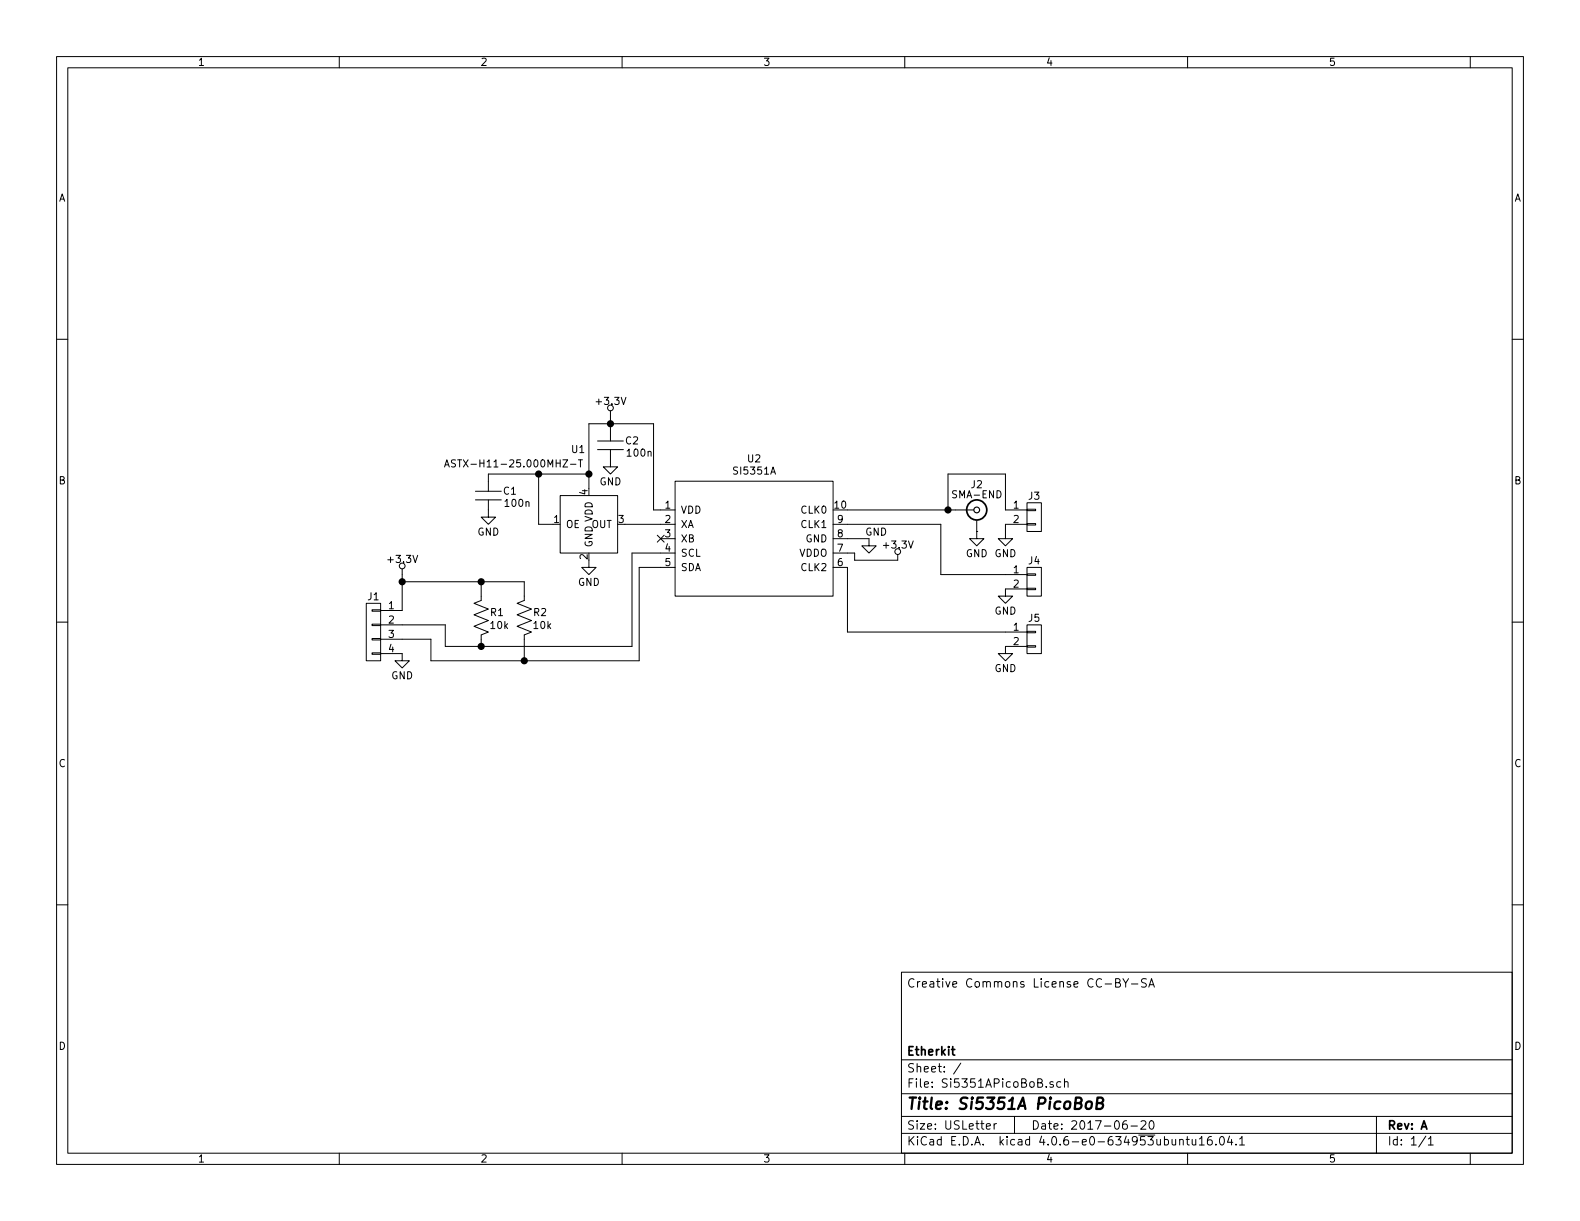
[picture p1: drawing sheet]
<svg xmlns="http://www.w3.org/2000/svg" width="279mm" height="216mm" viewBox="0 0 279 216" stroke-linecap="round" stroke-linejoin="round" font-family="sans-serif">
<g fill="none" stroke="#000" stroke-width=".18">
<path d="M10 10h259.4v195.9h-259.4zM12 12h255.4v191.9h-255.4zM60 10v2M110 10v2M160 10v2M210 10v2M260 10v2M10 60h2M267.4 60h2M105.7 78h4.5M105.7 79.5h4.5M107.9 79.5v3.1h1.3l-1.3 1.2-1.2-1.2h1.2"/>
<path d="M107.9 72.6v5.4M78.6 82.6l.4-1.3 .5 1.3M78.7 82.2h.6M80.5 81.4h-.6v.4l.5 .2 .1 .3-.2 .3-.5-.1M84.1 86.9h4.5M84.1 88.4h4.5M86.4 88.4v3h1.2l-1.2 1.3-1.3-1.3h1.3M95.2 83.8v8.9h2.6M99.1 87.6h10.1v10.2h-10.1zM100.9 82.1h1M102.3 81.3h.7M102.6 81.3v1.3"/>
<path d="M104.1 99.1v1.2h1.3l-1.3 1.3-1.2-1.3h1.2M104.1 86.4v-11.5h11.5v15.3h3.8M104.1 83.8h-17.7v3.1M110.5 92.7h8.9M116.2 94.6l1.2 1.3M116.8 95.3h2.6M117.4 94.6l-1.2 1.3M119.4 85.1h27.9v20.3h-27.9zM119.4 97.8h-7.6v16.5h-33.1v-3.8h-11.4M147.3 95.3h6.4v1.2h1.2l-1.2 1.3-1.3-1.3h1.3M147.3 97.8h3.8v1.3h7.6v-1.1M147.3 92.7h19.1v8.9h15.2"/>
<path d="M149.9 90.2h22.3M167.6 90.2v-6.4h10.2v6.4h3.8M172.7 94v1.3h1.3l-1.3 1.2-1.3-1.2h1.3M172.7 94h.1M172.7 92.1v1.9M181.6 92.6h1.5v.2h-1.5zM181.6 90h1.5v.3h-1.5zM181.6 88.9h2.5v5.1h-2.5zM181.6 92.7h-3.8v2.6h1.3l-1.3 1.2-1.3-1.2h1.3M10 110h2M64.8 106.7h2.5v10.1h-2.5zM65.8 115.4h1.5v.3h-1.5z"/>
<path d="M65.8 112.9h1.5v.3h-1.5zM65.8 110.4h1.5v.2h-1.5zM65.8 107.8h1.5v.3h-1.5zM67.3 115.6h3.8v1.2h1.3l-1.3 1.3-1.3-1.3h1.3M71.1 102.9h21.6v3.3l-1.3 .5 2.6 1-2.6 1 2.6 1-2.6 1 2.6 1.1-1.3 .5v4.5M71.1 100.6v7.4h-3.8M85.1 102.9v3.3l-1.3 .5 2.6 1-2.6 1 2.6 1-2.6 1 2.6 1.1-1.3 .5v2M119.4 100.3h-6.4v16.5h-36.8v-3.8h-8.9M147.3 100.3h2.6v11.5h31.7M181.6 104h1.5v.3h-1.5zM181.6 101.5h1.5v.2h-1.5zM181.6 100.3h2.5v5.1h-2.5z"/>
<path d="M181.6 114.2h1.5v.2h-1.5zM181.6 111.6h1.5v.3h-1.5zM181.6 110.5h2.5v5.1h-2.5zM181.6 104.1h-3.8v1.3h1.3l-1.3 1.3-1.3-1.3h1.3M181.6 114.3h-3.8v1.3h1.3l-1.3 1.2-1.3-1.2h1.3M267.4 110h2M10 160h2M267.4 160h2M159.4 171.9h108v32h-108zM197.3 173.8h.5l.2-.2 .1-.3-.3-.2h-.5v1.4h.6l.2-.2a.41 .41 0 0 0-.3-.5M198.6 173.1l.5 .7 .5-.7M199.1 173.8v.7"/>
<path d="M200.1 174h1.1M202.7 173.1h-.6l-.2 .2v.3l.7 .4v.4a.62 .62 0 0 1-.7 .1M203.1 174.5l.5-1.4 .5 1.4M203.3 174.1h.7M159.4 197.4h108M159.4 193.4h108M159.4 187.4h108M169.9 188l-1.3 1.9M174.4 199.2l.7-.2v-.2l-.4-.1-.3 .2 .1 .7h.6M175.8 198.7v1M176.2 198.7l-.4 .3M179.4 197.4v3"/>
<path d="M186.2 191.3a.37 .37 0 0 0-.6 .2l.1 .2 .5 .1 .1 .2-.2 .3-.5-.1M187.6 191.3h-.5l-.2 .2v.6l.2 .2 .5-.1M188.2 191.4l.2-.1h.4l.1 1M188.2 190.8v1.5M199.2 198.2a.59 .59 0 0 0-.7 .6l.1 .7 .2 .2 .5-.2 .1-.5-.2-.2h-.4l-.3 .2M200 199.1h1.1M201.8 198.3l.2-.1h.4l.2 .4-.9 1.1h.9M203.4 198.3l.2-.1a.81 .81 0 0 1 .5 .6 .81 .81 0 0 1-.2 .8l-.2 .1a.79 .79 0 0 1-.3-1.4zM243.4 197.4v6.5M60 203.9v2M110 203.9v2M159.4 200.4h108"/>
<path d="M160 203.9v2M208.6 201.6l.2-.1h.4v1M208.6 201.5v1M209.8 201.5h.5M210 201v1.3l.3 .2M210 203.9v2M210.8 201.5l.1 .9 .4 .1 .2-.2M211.5 201.5v1M212.1 201.4l.4-.4v1.5M212.1 202.5h.9M214.2 201a.59 .59 0 0 0-.7 .6l.1 .7 .2 .2 .5-.2 .1-.5-.2-.2-.4-.1-.3 .3M215 202.3v.2"/>
<path d="M215.8 201.1l.2-.1a.81 .81 0 0 1 .6 .6 .81 .81 0 0 1-.3 .8l-.1 .1a.79 .79 0 0 1-.4-1.4zM217.4 200.9l-.3 1.1h.9M217.8 201.5v1M218.6 202.3v.2M219.2 201.4l.4-.4v1.5M219.2 202.5h.9M252.1 200.9l-1.2 1.9M252.6 201.4l.4-.4v1.5M252.6 202.5h.8M260 203.9v2"/>
<circle cx="108" cy="72.1" r=".51"/>
<circle cx="158.8" cy="97.5" r=".51"/>
<circle cx="71.1" cy="100.1" r=".51"/>
</g>
<path d="M192.2 194.9a.51 .51 0 0 1 .5-.2 .51 .51 0 0 1 .4 .4l-.1 .6a.54 .54 0 0 1-.5 .4 .54 .54 0 0 1-.5-.4zM194 195l.8-.1a.46 .46 0 0 0 .3-.4 .46 .46 0 0 0-.4-.4h-.6l-.2 2h.7a.53 .53 0 0 0 .4-.5 .53 .53 0 0 0-.4-.6" fill="none" stroke="#000" stroke-width=".41"/>
<circle cx="172.7" cy="90.2" r=".51" fill="none" stroke="#000" stroke-width=".2"/>
<circle cx="172.7" cy="90.2" r="1.78" fill="none" stroke="#000" stroke-width=".3"/>
<g fill="#000" stroke="#000" stroke-width=".25">
<circle cx="108" cy="74.9" r=".51"/>
<circle cx="95.3" cy="83.8" r=".51"/>
<circle cx="104.1" cy="83.8" r=".51"/>
<circle cx="167.6" cy="90.2" r=".51"/>
<circle cx="71.1" cy="102.9" r=".51"/>
<circle cx="85.1" cy="102.9" r=".51"/>
<circle cx="85.1" cy="114.3" r=".51"/>
<circle cx="92.7" cy="116.8" r=".51"/>
</g>
<text font-size="2.8" x="160.4" y="196.2">Title: Si5351A PicoBoB</text>
<g font-size="2.1">
<text x="160.4" y="174.6">Creative Commons License CC-BY-SA</text>
<text x="160.4" y="189.6">Sheet: /</text>
<text x="160.4" y="186.6">Etherkit</text>
<text x="160.4" y="192.3">File: Si5351APicoBoB.sch</text>
<text x="160.4" y="202.5">KiCad E.D.A. kicad 4.0.6-e0-634953ubuntu16.04.1</text>
<text x="160.4" y="199.7">Size: USLetter</text>
<text x="182.4" y="199.7">Date: 2017-06-20</text>
<text x="245.4" y="199.7">Rev: A</text>
<text x="245.4" y="202.5">Id: 1/1</text>
</g>
<g font-size="1.8">
<text x="35" y="11.6">1</text>
<text x="85" y="11.6">2</text>
<text x="135" y="11.6">3</text>
<text x="185" y="11.6">4</text>
<text x="235" y="11.6">5</text>
<text x="10.4" y="35.6">A</text>
<text x="267.8" y="35.6">A</text>
<text x="105.6" y="71.6">+3.3V</text>
<text x="80.8" y="82.6">ASTX-H11-25.000MHZ-T</text>
<text x="101.1" y="80.1">U1</text>
<text x="110.6" y="78.6">C2</text>
<text x="111" y="80.7">100n</text>
<text x="129.9" y="83.9">SI5351A</text>
<text x="132.2" y="81.7">U2</text>
<text x="10.4" y="85.6">B</text>
<text x="89.1" y="87.5">C1</text>
<text x="89.4" y="89.6">100n</text>
<text x="103.9" y="87.5" transform="rotate(-90 103.9 87.5)">4</text>
<text x="106" y="85.8">GND</text>
<text x="117.6" y="89.9">1</text>
<text x="147.6" y="89.9">10</text>
<text x="168.6" y="88.1">SMA-END</text>
<text x="171.8" y="86.3">J2</text>
<text x="179.2" y="89.9">1</text>
<text x="181.9" y="88.3">J3</text>
<text x="267.8" y="85.6">B</text>
<text x="84.4" y="94.7">GND</text>
<text x="97.9" y="92.5">1</text>
<text x="100.1" y="93.3">OE</text>
<text x="104.5" y="93.3">OUT</text>
<text x="109.4" y="92.5">3</text>
<text x="117.6" y="92.5">2</text>
<text x="117.6" y="95">3</text>
<text x="120.4" y="90.8">VDD</text>
<text x="120.4" y="93.3">XA</text>
<text x="120.4" y="95.9">XB</text>
<text x="141.7" y="93.3">CLK1</text>
<text x="141.7" y="90.8">CLK0</text>
<text x="142.4" y="95.9">GND</text>
<text x="148.1" y="95">8</text>
<text x="148.1" y="92.5">9</text>
<text x="153" y="94.7">GND</text>
<text x="179.2" y="92.5">2</text>
<text x="68.8" y="99.5">+3.3V</text>
<text x="103.9" y="98.9" transform="rotate(-90 103.9 98.9)">2</text>
<text x="104.8" y="96.8" transform="rotate(-90 104.8 96.8)">GND VDD</text>
<text x="117.6" y="97.5">4</text>
<text x="117.6" y="100.1">5</text>
<text x="120.4" y="98.4">SCL</text>
<text x="120.4" y="101">SDA</text>
<text x="141.2" y="98.4">VDDO</text>
<text x="141.7" y="101">CLK2</text>
<text x="148.1" y="100.1">6</text>
<text x="148.1" y="97.5">7</text>
<text x="156.4" y="97">+3.3V</text>
<text x="170.8" y="98.5">GND GND</text>
<text x="179.2" y="101.3">1</text>
<text x="181.9" y="99.8">J4</text>
<text x="65.1" y="106.1">J1</text>
<text x="68.7" y="107.7">1</text>
<text x="102.2" y="103.6">GND</text>
<text x="179.2" y="103.9">2</text>
<text x="68.7" y="110.2">2</text>
<text x="68.7" y="112.8">3</text>
<text x="86.8" y="108.9">R1</text>
<text x="86.8" y="111.2">10k</text>
<text x="94.4" y="108.9">R2</text>
<text x="94.4" y="111.2">10k</text>
<text x="175.8" y="108.7">GND</text>
<text x="179.2" y="111.5">1</text>
<text x="181.9" y="109.9">J5</text>
<text x="68.7" y="115.3">4</text>
<text x="175.8" y="118.8">GND</text>
<text x="179.2" y="114">2</text>
<text x="69.2" y="120.1">GND</text>
<text x="10.4" y="135.6">C</text>
<text x="267.8" y="135.6">C</text>
<text x="10.4" y="185.6">D</text>
<text x="267.8" y="185.6">D</text>
<text x="35" y="205.5">1</text>
<text x="85" y="205.5">2</text>
<text x="135" y="205.5">3</text>
<text x="185" y="205.5">4</text>
<text x="235" y="205.5">5</text>
</g>
</svg>
